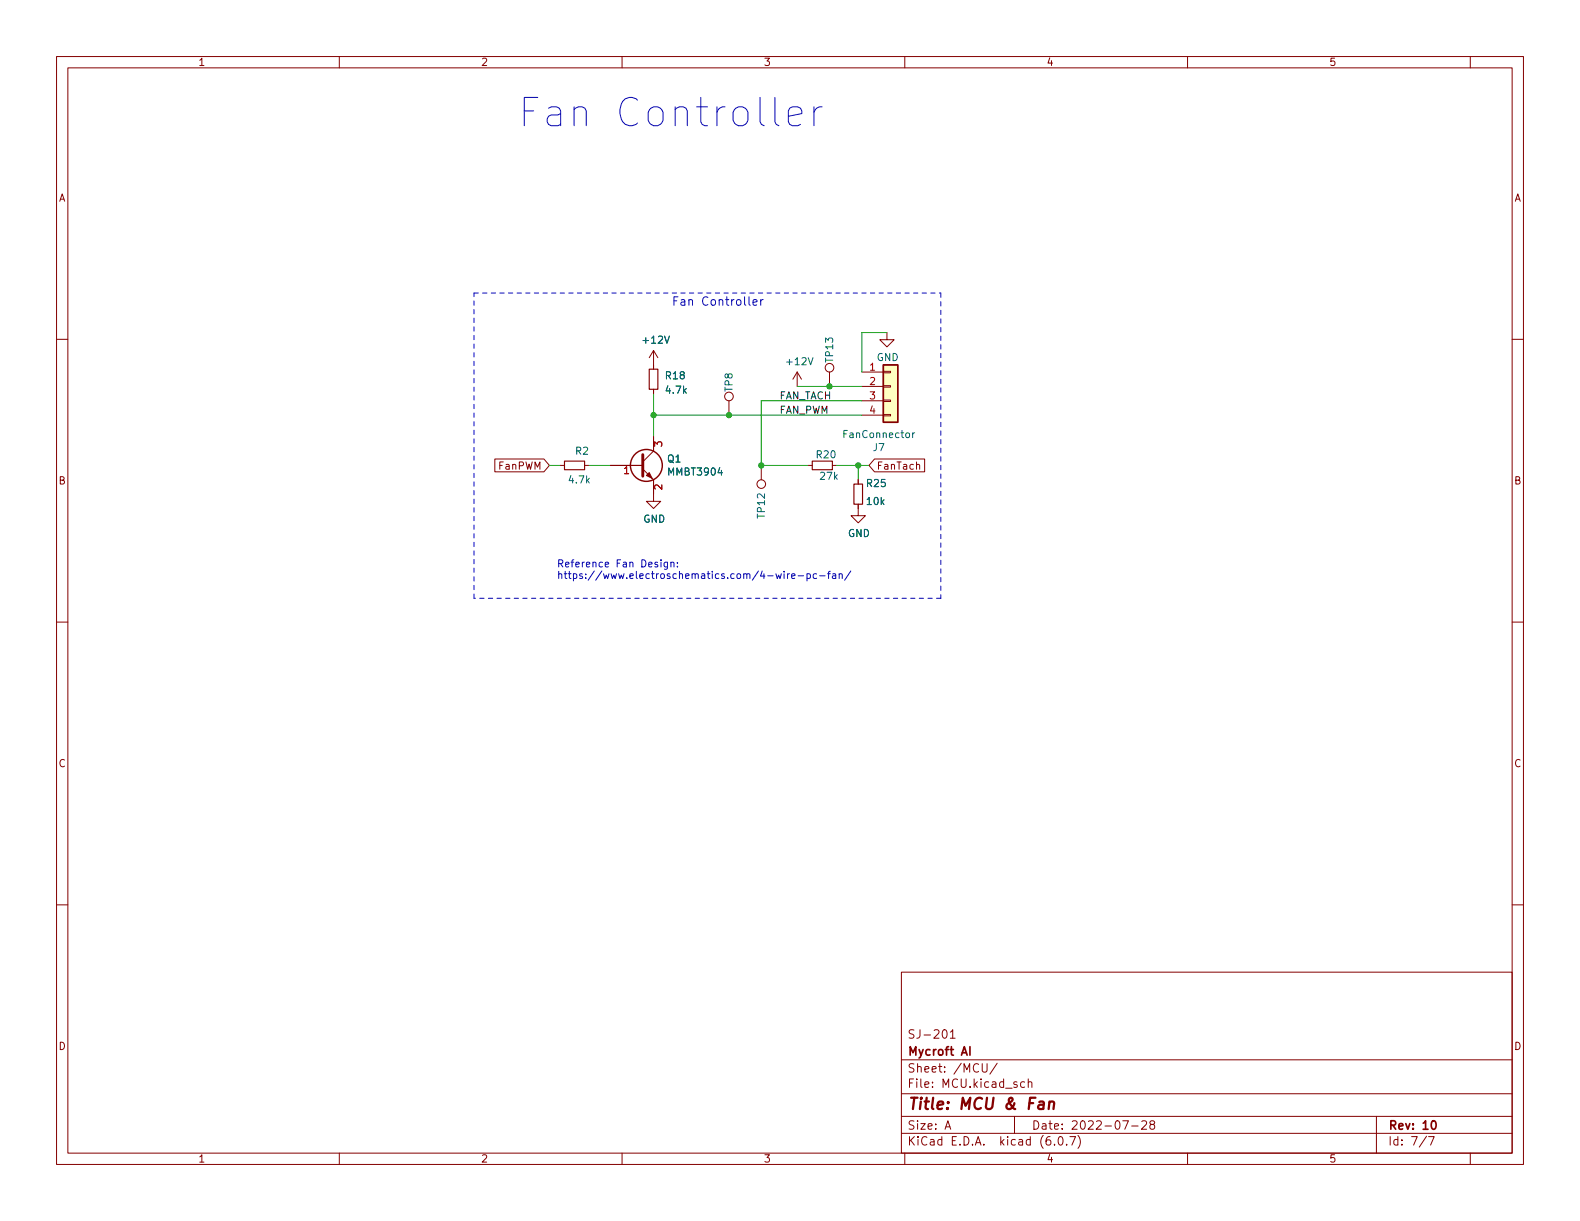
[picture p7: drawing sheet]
<svg xmlns="http://www.w3.org/2000/svg" width="279mm" height="216mm" viewBox="0 0 279 216" stroke-linecap="round" stroke-linejoin="round" font-family="sans-serif">
<g fill="none" stroke="#840000" stroke-width=".18">
<path d="M10 10h259.4v195.9h-259.4zM12 12h255.4v191.9h-255.4zM60 10v2M110 10v2M160 10v2M210 10v2M260 10v2M10 60h2M156.8 58.8v1.3h1.3l-1.3 1.2-1.2-1.2h1.2M267.4 60h2M115.6 62v3.3M115.6 68.8v.8"/>
<path d="M115.6 77.2v2.6l-1.9 1.9M115.6 62l-.8 1.2M115.6 62l.7 1.2M128.9 70.9v2.5M141 65.8l-.8 1.3M141 65.8v2.5M141 65.8l.7 1.3M146.7 65.8v2.5M152.4 65.8h3.8M152.4 68.3h3.8M152.4 70.9h3.8M152.4 73.4h3.8"/>
<path d="M156.2 73.3h1.3v.2h-1.3zM156.2 70.7h1.3v.3h-1.3zM156.2 68.2h1.3v.3h-1.3zM156.2 65.7h1.3v.2h-1.3zM87.5 81.2h8.7l1 1.1-1 1.1h-8.7zM99.1 82.3h.7M103.4 82.3h.7M107.9 82.3h5.8M113.7 82.9l1.9 1.9v3.8h1.2l-1.2 1.3-1.3-1.3h1.3M134.6 82.3v2.5M142.9 82.3h.7M147.2 82.3h.8"/>
<path d="M151.8 89.2v2h1.2l-1.2 1.3-1.3-1.3h1.3M151.8 84.8v.8M154.6 81.2h8.9v2.2h-8.9l-.9-1.1zM162.1 82.2l.2-.1 .3 .1v.8M10 110h2M267.4 110h2M10 160h2M267.4 160h2M159.4 171.9h108v32h-108zM159.4 197.4h108M159.4 193.4h108M159.4 187.4h108"/>
<path d="M166.8 182.2l.2-.1a.81 .81 0 0 1 .6 .6 .81 .81 0 0 1-.3 .8l-.2 .1a.81 .81 0 0 1-.3-1.4zM167.1 199.7l.5-1.5 .5 1.5M167.3 199.2h.7M168 182.5l.5-.4v1.5M168 183.6h.9M173.7 188.1v1.2l.3 .3 .4-.1 .1-.2v-1.2M176.3 188l-1.3 1.9M179.4 197.4v3M181.2 191.4l-.4-.1-.3 .3v.4l.1 .2h.6M181.8 191.4l.2-.1 .4 .1 .1 .9M181.8 190.8v1.5M198.5 198.2h1l-.6 1.5"/>
<path d="M200.1 199.1h1.2M201.9 198.3l.6-.1 .2 .1 .1 .3-1 1.1h1M203.6 198.8l-.3-.3 .1-.2 .2-.1h.4l.2 .3-.1 .2-.6 .2-.2 .2 .1 .4 .2 .2 .4-.1 .2-.2-.1-.4-.2-.2M243.4 197.4v6.5M60 203.9v2M110 203.9v2M159.4 200.4h108M160 203.9v2M186.5 202.3v.2M187.3 201h.2a.81 .81 0 0 1 .6 .6 .81 .81 0 0 1-.3 .8l-.2 .1a.81 .81 0 0 1-.6-.6 .81 .81 0 0 1 .3-.9zM188.6 202.3v.2M189.2 201h1l-.7 1.5"/>
<path d="M190.6 200.8a1.72 1.72 0 0 1 0 2.2M210 203.9v2M252.3 200.9l-1.3 1.9M252.6 201h1l-.6 1.5M260 203.9v2"/>
<circle cx="128.9" cy="70.1" r=".76"/>
<circle cx="146.7" cy="65" r=".76"/>
<circle cx="134.6" cy="85.6" r=".76"/>
</g>
<path d="M171.5 185.1v1.5M253.3 198.2h.2a.81 .81 0 0 1 .5 .6 .81 .81 0 0 1-.3 .8l-.1 .1a.81 .81 0 0 1-.6-.6 .81 .81 0 0 1 .3-.9z" fill="none" stroke="#840000" stroke-width=".3"/>
<path d="M183.8 194.9l.2-.1 .5 .1v1.2M184.6 195.2l-.7 .1a.4 .4 0 0 0-.3 .4 .4 .4 0 0 0 .2 .4l.7-.1M185.6 195a.49 .49 0 0 1 .8 .1l-.1 1M185.6 194.8l-.2 1.3" fill="none" stroke="#840000" stroke-width=".4"/>
<path d="M114.8 65.3h1.5v3.5h-1.5zM99.8 81.5h3.6v1.6h-3.6zM143.6 81.5h3.6v1.6h-3.6zM151 85.6h1.5v3.6h-1.5z" fill="none" stroke="#840000" stroke-width=".2"/>
<path d="M113.7 80.4v3.8" fill="none" stroke="#840000" stroke-width=".51"/>
<path d="M114.3 84.1l.5-.5 .5 1z" fill="#840000" stroke="#840000" stroke-width=".18"/>
<g fill="none" stroke="#840000" stroke-width=".25">
<path d="M156.2 64.5h2.5v10.2h-2.5z"/>
<circle cx="114.3" cy="82.3" r="2.82"/>
</g>
<path d="M156.2 64.5h2.5v10.2h-2.5z" fill="#ffffc2" stroke="#ffffc2" stroke-width=".18"/>
<path d="M161.4 76.5v.9M161.7 76.5l-.3 .3" fill="none" stroke="#006464" stroke-width=".18"/>
<g fill="none" stroke="#0000c2" stroke-width=".18">
<path d="M143.9 18.9v3.3M145.4 18.9a1.28 1.28 0 0 0-1.5 .9M139.4 20.6l2.4-.5v-.5l-.2-.5-.5-.2h-1l-.5 .2-.2 .5v1.9l.2 .5 .5 .2h1l.5-.2M133.2 53.5l.7-.2-.1-.3h-.4l-.2 .2v.7h.6M134.5 53v1M134.9 53h-.2l-.2 .3M118 99.4v1l-.2 .3-.3-.1M118 99.5l-.3-.1-.3 .2 .2 .6h.4M118.6 99.5l.2-.1 .3 .1 .1 .8M118.6 99.4v.9M119.8 99.5v.1M119.8 100.1v.2"/>
<path d="M137.2 101.4l.2 .9 .3-.6 .2 .6 .3-.9M138.7 101v.1M138.7 101.4v.9M139.3 101.4v.9M139.6 101.4l-.3 .3M140 101.9l.6-.1-.1-.3-.3-.1-.2 .2v.6h.5M141.1 101.8h1M142.7 101.5l.4-.1 .2 .3-.1 .5h-.5M142.7 101.4v1.3M144.4 101.5l-.4-.1-.2 .3 .1 .5h.5M144.9 101.8h1M146.3 101.4h.5"/>
<path d="M146.8 101l-.3 .2v1.1M147.2 101.5h.5l.1 .8M147.8 101.8h-.4l-.2 .2 .2 .3 .4-.1M148.4 101.6l.2-.2 .3 .1v.8M148.4 101.4v.9M150.5 101l-1.1 1.6"/>
</g>
<path d="M83.8 51.8h82.6M166.4 51.8v54M83.8 105.8v-54M166.4 105.8h-82.6" fill="none" stroke="#0000c2" stroke-width=".18" stroke-dasharray=".8 .8"/>
<path d="M156.8 58.8h-4.4v7M115.6 69.6v7.6M115.6 73.4h36.8M141 68.3h11.4M152.4 70.9h-17.8v11.4h8.3M97.2 82.3h1.9M104.1 82.3h3.8M148 82.3h5.7M151.8 82.3v2.5" fill="none" stroke="#009600" stroke-width=".18"/>
<g fill="#009600" stroke="#009600" stroke-width=".18">
<circle cx="115.6" cy="73.4" r=".46"/>
<circle cx="128.9" cy="73.4" r=".46"/>
<circle cx="134.6" cy="82.3" r=".46"/>
<circle cx="151.8" cy="82.3" r=".46"/>
<circle cx="146.7" cy="68.3" r=".46"/>
</g>
<text font-size="7" fill="#0000c2" x="91.4" y="22.5">Fan Controller</text>
<text font-size="2.8" fill="#840000" x="160.4" y="196.2">Title: MCU &amp; Fan</text>
<text font-size="2.1" fill="#0000c2" x="118.7" y="54">Fan Controller</text>
<g font-size="2.1" fill="#840000">
<text x="160.4" y="183.6">SJ-201</text>
<text x="160.4" y="189.7">Sheet: /MCU/</text>
<text x="160.4" y="186.7">Mycroft AI</text>
<text x="160.4" y="192.4">File: MCU.kicad_sch</text>
<text x="160.4" y="202.5">KiCad E.D.A. kicad (6.0.7)</text>
<text x="160.4" y="199.7">Size: A</text>
<text x="182.4" y="199.7">Date: 2022-07-28</text>
<text x="245.4" y="199.7">Rev: 10</text>
<text x="245.4" y="202.5">Id: 7/7</text>
</g>
<g font-size="1.8" fill="#840000">
<text x="35" y="11.6">1</text>
<text x="85" y="11.6">2</text>
<text x="135" y="11.6">3</text>
<text x="185" y="11.6">4</text>
<text x="235" y="11.6">5</text>
<text x="10.3" y="35.6">A</text>
<text x="267.7" y="35.6">A</text>
<text x="88.2" y="83">FanPWM</text>
<text x="155" y="83">FanTach</text>
<text x="10.3" y="85.7">B</text>
<text x="267.7" y="85.7">B</text>
<text x="10.3" y="135.6">C</text>
<text x="267.7" y="135.6">C</text>
<text x="10.3" y="185.7">D</text>
<text x="267.7" y="185.7">D</text>
<text x="35" y="205.6">1</text>
<text x="85" y="205.6">2</text>
<text x="135" y="205.6">3</text>
<text x="185" y="205.6">4</text>
<text x="235" y="205.6">5</text>
</g>
<g font-size="1.8" fill="#006464">
<text x="113.9" y="60.8">+12V</text>
<text x="139.3" y="64.6">+12V</text>
<text x="147.3" y="64" transform="rotate(-90 147.3 64)">TP13</text>
<text x="155" y="63.8">GND</text>
<text x="117.8" y="67.1">R18</text>
<text x="117.9" y="69.6">4.7k</text>
<text x="129.5" y="69.2" transform="rotate(-90 129.5 69.2)">TP8</text>
<text x="149.4" y="77.4">FanConnector</text>
<text x="101.8" y="80.4">R2</text>
<text x="118.1" y="81.8">Q1</text>
<text x="144.4" y="81">R20</text>
<text x="154.4" y="79.8">J7</text>
<text x="100.7" y="85.5">4.7k</text>
<text x="118.3" y="84.1">MMBT3904</text>
<text x="145.1" y="84.8">27k</text>
<text x="153.3" y="86.1">R25</text>
<text x="153.4" y="89.3">10k</text>
<text x="113.7" y="92.4">GND</text>
<text x="135.3" y="91.5" transform="rotate(-90 135.3 91.5)">TP12</text>
<text x="149.9" y="94.9">GND</text>
</g>
<g font-size="1.8" fill="#a90000">
<text x="153.8" y="65.5">1</text>
<text x="153.8" y="68.1">2</text>
<text x="153.8" y="70.6">3</text>
<text x="153.8" y="73.2">4</text>
<text x="110.3" y="83.8">1</text>
<text x="117.1" y="79" transform="rotate(-90 117.1 79)">3</text>
<text x="117.1" y="86.6" transform="rotate(-90 117.1 86.6)">2</text>
</g>
<g font-size="1.8" fill="#0f0f0f">
<text x="137.8" y="70.6">FAN_TACH</text>
<text x="137.8" y="73.1">FAN_PWM</text>
</g>
<g font-size="1.8" fill="#0000c2">
<text x="98.4" y="100.3">Reference Fan Design:</text>
<text x="98.4" y="102.4">https://www.electroschematics.com/4-wire-pc-fan/</text>
</g>
</svg>
